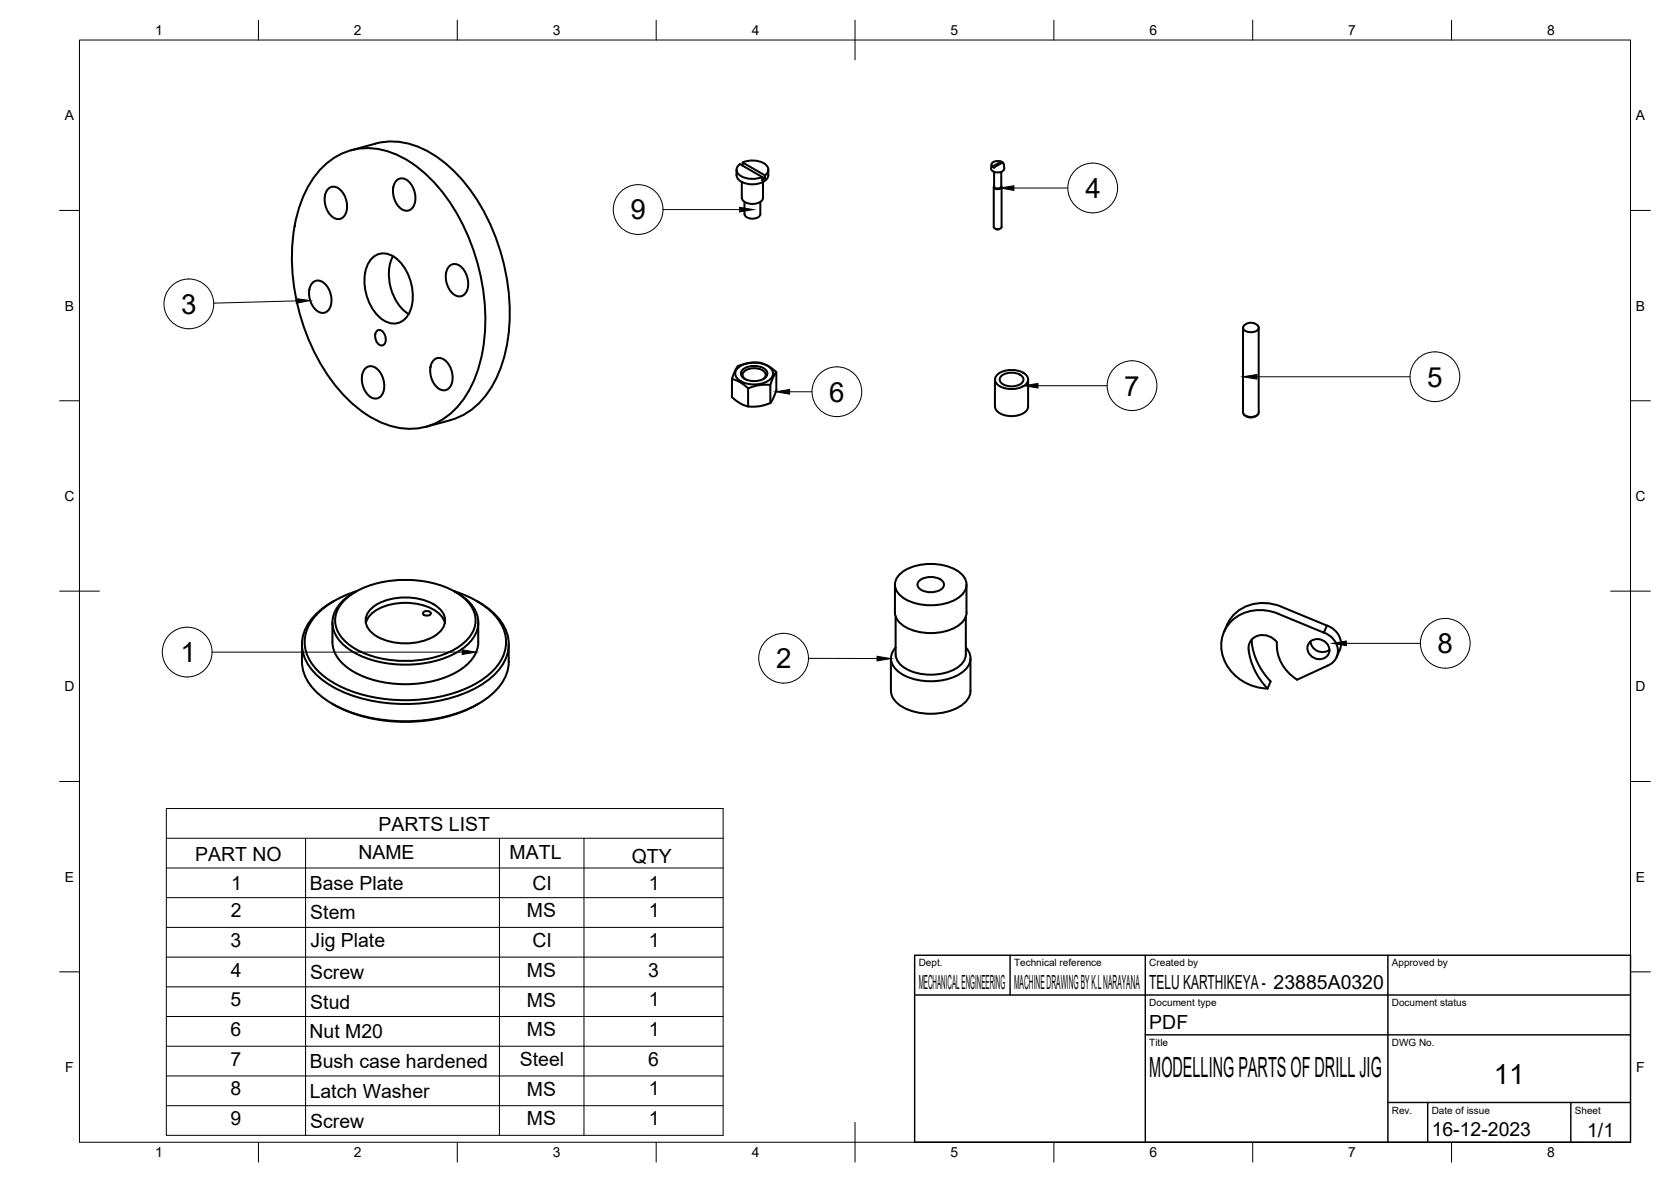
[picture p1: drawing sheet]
<svg xmlns="http://www.w3.org/2000/svg" width="420mm" height="297mm" viewBox="0 0 420 297" stroke-linecap="round" stroke-linejoin="round" font-family="sans-serif">
<!-- layer: Visible -->
<g fill="none" stroke="#000" stroke-width=".51">
<path d="M88.3 37.8l6.1-1.7a19.4 19.4 0 0 1 17.1 4.5 46.9 46.9 0 0 1 15.4 26.8 43.8 43.8 0 0 1-2 27.5 18.8 18.8 0 0 1-11.6 10.7M81.5 41.7a16 16 0 0 1 18.2-2.9 35.7 35.7 0 0 1 16.4 17 52.1 52.1 0 0 1 4.7 34.8 23.8 23.8 0 0 1-9.6 14.9 16.6 16.6 0 0 1-17.3-.3 40.2 40.2 0 0 1-16.5-20.3 49.9 49.9 0 0 1-2.2-32.8 24.5 24.5 0 0 1 6.3-10.4zM82.5 47.4a2.3 2.3 0 0 1 3.6 .9 5.3 5.3 0 0 1 .2 6.2 2.3 2.3 0 0 1-3.5-.9 5.3 5.3 0 0 1-.3-6.2zM99.7 45.3a2.3 2.3 0 0 1 3.6 .9 5.3 5.3 0 0 1 .2 6.2 2.3 2.3 0 0 1-3.5-.8 5.3 5.3 0 0 1-.3-6.3zM185.2 42.7a2.99 2.99 0 0 0 3.2 3.6 4.5 4.5 0 0 0 4.7-1.8l.1-1.8M186 41.2l5.6 3.3v.8M186 41.2a1.68 1.68 0 0 0-.8 1.7 1.68 1.68 0 0 0 1.2 1.4 6.3 6.3 0 0 0 5.2 .2l.7 .4v-.8M186.5 45.7v4M186.7 41.6v-.8l5.6 3.3M186.8 40.8a5.6 5.6 0 0 1 6.1 1 1.56 1.56 0 0 1-.5 2.3M187.2 50.8v3a2.18 2.18 0 0 0 3.2 .9l.7-.5 .1-.4v-3M191.9 45.7v4a2.34 2.34 0 0 1-2.7 1.6 2.34 2.34 0 0 1-2.7-1.6"/>
<path d="M192.4 44.9l-.8 .4M249.2 42.3a1.8 1.8 0 0 0 2.5 .9 .96 .96 0 0 0 .8-.9M249.6 41.9l.4 .2 2.1-1.3 .3 .5 .1 1M249.9 57a1.14 1.14 0 0 0 1.9 0M249.9 47v10.1M250 46.8l-.1 .2a1.16 1.16 0 0 0 1.9 0v-.2M250 46.9a1.04 1.04 0 0 0 1.8 0M250 43.2v3.7M250 42l-.1 .1M250.5 57.6h.7M251.7 40.6l-.9-.1-1.1 .3-.4 .5-.1 1M251.8 40.6l.3 .2"/>
<path d="M251.8 41l-.1-.4-2.1 1.3M251.8 43.2v3.7M251.8 47v10.1M78.6 71a2.3 2.3 0 0 1 3.6 .9 5.3 5.3 0 0 1 .2 6.2 2.3 2.3 0 0 1-3.6-.9 5.3 5.3 0 0 1-.2-6.2zM93.5 64.9a4.4 4.4 0 0 1 6.4 .3 12.5 12.5 0 0 1 3.1 13.3 4.4 4.4 0 0 1-7.5 1.3 12.5 12.5 0 0 1-3-13.3zM98.8 64.4a12.1 12.1 0 0 0 3.9 14.5M113 66.9a2.3 2.3 0 0 1 3.6 .9 5.3 5.3 0 0 1 .2 6.2 2.3 2.3 0 0 1-3.6-.9 5.3 5.3 0 0 1-.2-6.2zM91.9 92.6a2.3 2.3 0 0 1 3.6 .8 5.3 5.3 0 0 1 .2 6.2 2.3 2.3 0 0 1-3.6-.8 5.3 5.3 0 0 1-.2-6.2zM94.8 83.1a1.42 1.42 0 0 1 2 1.2 1.94 1.94 0 0 1-.6 2.5 2.28 2.28 0 0 1-1.7-3.3zM109.1 90.5a2.3 2.3 0 0 1 3.6 .9 5.3 5.3 0 0 1 .2 6.2 2.3 2.3 0 0 1-3.6-.9 5.3 5.3 0 0 1-.2-6.2zM184 95.2a8.7 8.7 0 0 1 4.1 2.4v4.6a9 9 0 0 1-4.1-2.4v-4.6l.5-1.3a2.92 2.92 0 0 1 2.8-2.5 7.4 7.4 0 0 1 7.9 2.1v4.6l-.4 1.1a2.94 2.94 0 0 1-1.9 2.4 11.3 11.3 0 0 1-4.8 .6M185.7 92.4a6.7 6.7 0 0 1 8.3 .4 1.99 1.99 0 0 1-1 3 6.8 6.8 0 0 1-7.8-.9 1.79 1.79 0 0 1 .5-2.5z"/>
<path d="M186.8 92.9a4.6 4.6 0 0 1 6 .3 1.63 1.63 0 0 1-1.4 2.3 4.5 4.5 0 0 1-4.9-1 1.25 1.25 0 0 1 .3-1.6zM187.4 95.3a1.25 1.25 0 0 1-.7-1.2 1.25 1.25 0 0 1 .9-1.1 4.1 4.1 0 0 1 4.8 .7 1.2 1.2 0 0 1-.6 1.6M193.7 96.7a11.4 11.4 0 0 0-5.6 .9M195.2 93.5l-.8 1.2-.7 2v4.6M250.2 95.4v6.8a2.82 2.82 0 0 0 2.5 2.2 5.6 5.6 0 0 0 5.5-1.3l.3-.9v-6.8M250.8 94.1a6.1 6.1 0 0 1 7.1 0 1.73 1.73 0 0 1-.6 3 5.8 5.8 0 0 1-6.9-.9 1.57 1.57 0 0 1 .4-2.1zM251.7 94.5a4.1 4.1 0 0 1 5.5 .4 1.8 1.8 0 0 1-1.9 2.1l-1.3 .1a2.53 2.53 0 0 1-2.6-1.7zM312.5 82.4v21.2a2.19 2.19 0 0 0 3.2 1l.7-.6 .1-.4v-21.2M316.2 81.8a.99 .99 0 0 1 .1 1.1 .99 .99 0 0 1-1 .5l-1 .1a1.34 1.34 0 0 1-1.7-1.4 2.39 2.39 0 0 1 3.6-.3M113.3 105.6l-6.2 1.7M312.8 104.2a2.4 2.4 0 0 0 3.4 0M83.6 156.4v4.9a9.2 9.2 0 0 0 5.4 7.5 28.7 28.7 0 0 0 25.9 0 9.2 9.2 0 0 0 5.4-7.5l-.1-4.9"/>
<path d="M84 151a15.3 15.3 0 0 0-7.7 8.3 9.9 9.9 0 0 0 3 10 29.8 29.8 0 0 0 17.4 7.3 39.7 39.7 0 0 0 23.6-4.1 13.7 13.7 0 0 0 7.5-9.3 10.8 10.8 0 0 0-4.5-9.8l-3.5-2.4M87 150.4a23.5 23.5 0 0 1 16.6-4.6 20.7 20.7 0 0 1 14.1 5.5 6.7 6.7 0 0 1-.9 10.1 23.5 23.5 0 0 1-16.6 4.7 20.7 20.7 0 0 1-14.1-5.6 6.7 6.7 0 0 1 .9-10.1zM89.4 148.7a9.8 9.8 0 0 0-5.8 7.2 8 8 0 0 0 4 7.2 27.6 27.6 0 0 0 21.2 3.2 16.8 16.8 0 0 0 10.3-6.1 6.9 6.9 0 0 0-1.7-9.5l-3-2M89.7 148.5a20.9 20.9 0 0 0-11.8 8.2 9.3 9.3 0 0 0 1.7 11.5 27.3 27.3 0 0 0 16.4 7.4 38 38 0 0 0 25-4.6 12.3 12.3 0 0 0 6.3-9.7 11.4 11.4 0 0 0-5.2-8.8 25.8 25.8 0 0 0-8-4M92 156.6a7.4 7.4 0 0 1 6-4.6 15 15 0 0 1 11.9 1.8 4.9 4.9 0 0 1 2 2.8M93.1 153.2a14 14 0 0 1 12.6-2.6 8.4 8.4 0 0 1 6 4.1 4 4 0 0 1-1.7 4.6 15 15 0 0 1-16.1 0 3.9 3.9 0 0 1-.8-6.1zM106.4 153.9l.9-.3a.73 .73 0 0 1 1 .8l-1 .3a.73 .73 0 0 1-.9-.8zM225 146.9v7a4.8 4.8 0 0 0 3.1 3.9 13.5 13.5 0 0 0 13.5-1.1 3.8 3.8 0 0 0 1.4-2.8v-7M225.2 154.9v9.6M226.1 144.5a12.6 12.6 0 0 1 11.3-2.4 7.6 7.6 0 0 1 5.4 3.7 3.9 3.9 0 0 1-2.4 4.8 13.8 13.8 0 0 1-13.6-.6 3.5 3.5 0 0 1-.7-5.5zM231.2 145.9a4.6 4.6 0 0 1 6 .4 1.63 1.63 0 0 1-1.4 2.2 4.5 4.5 0 0 1-4.9-1 1.25 1.25 0 0 1 .3-1.6zM242.8 154.9v9.6a4.7 4.7 0 0 1-3 3.8 13.2 13.2 0 0 1-13.2-1.1 3.7 3.7 0 0 1-1.4-2.7"/>
<path d="M307.8 158.8a10.3 10.3 0 0 1 14.4-6.3l11.5 4.7-.8 1.8-11.5-4.7a10.3 10.3 0 0 0-13.5 4.2 10.2 10.2 0 0 0 5.6 13.3l1 .4a12.3 12.3 0 0 0 4.2 .8M332.9 159a4.5 4.5 0 0 1 2.1 7.6l-8.9 4.2M333.7 157.2a4.8 4.8 0 0 1 3.2 6.2l-.8 1.7M75.9 161.9a15.2 15.2 0 0 0 .9 8.1 17.6 17.6 0 0 0 9.1 8.1 41.4 41.4 0 0 0 33.7-.8 15.3 15.3 0 0 0 8-8.5l.3-2.6v-4.3M83.5 176.9l.5 .3M120.3 176.9a39.6 39.6 0 0 1-36.3 .2M224 165.4v8.2a5.4 5.4 0 0 0 3.9 4.6 15.4 15.4 0 0 0 14-1.1 4.7 4.7 0 0 0 2.1-3.5v-8.2M225.2 162.7a3.8 3.8 0 0 0 .6 6 14.8 14.8 0 0 0 16.5 0 3.8 3.8 0 0 0 .6-6M314.7 160.7a16.2 16.2 0 0 0 4.8 10.6M319.5 171.3l-.8 1.7M326.2 170.8a10.4 10.4 0 0 1-5.1-9.4 4 4 0 0 0-7 .5 12.6 12.6 0 0 0 2.1 7.8l2.5 3.3M329.4 161.3a2.87 2.87 0 0 1 3.5-.2 2.87 2.87 0 0 1 1.1 3.4 2.85 2.85 0 0 1-3.7 .8 2.85 2.85 0 0 1-1.3-3.6z"/>
<path d="M329.5 161.2a3 3 0 0 0 4.8 2.1"/>
</g>
<!-- layer: BORDER -->
<g fill="none" stroke="#000" stroke-width=".25">
<path d="M20 10.1h390v276.9h-390zM65 5.1v5M115 5.1v5M165 5.1v5M215 5.1v10M265 5.1v5M315 5.1v5M365 5.1v5M15 52.9h5M410 52.9h5M15 100.7h5M410 100.7h5"/>
<path d="M15 148.6h10M405 148.6h10M15 196.4h5M410 196.4h5M15 244.2h5M410 244.2h5M65 287v5M115 287v5M165 287v5M215 282.1v9.9M265 287v5M315 287v5"/>
<path d="M365 287v5"/>
</g>
<!-- layer: TITLEBLOCK -->
<path d="M230 240.1h180v46.9h-180zM230 250h180M254 240.1v9.9M288 240.1v46.9M349 240.1v46.9M288 260.1h122M349 277.1h61M359 277.1v9.9M395 277.1v9.9" fill="none" stroke="#000" stroke-width=".36"/>
<!-- layer: Custom Tables -->
<g fill="none" stroke="#000" stroke-width=".25">
<path d="M41.8 203.2h140v82.1h-140zM41.8 210.7h140M41.8 218.1h140M76.8 210.7v74.6M125.6 210.7v74.6M146.8 210.7v74.6M41.8 225.6h140M41.8 233.1h140M41.8 240.5h140M41.8 248h140M41.8 255.4h140M41.8 262.9h140"/>
<path d="M41.8 270.4h140M41.8 277.9h140"/>
</g>
<!-- layer: Balloons -->
<g fill="none" stroke="#000" stroke-width=".25">
<path d="M166.7 52.7h19.3M254.9 47.3h13.6M74.5 75.6l-20.8 .6M198.5 98.5h5.7M261 96.9h17.4M316 94.7h38.5M53.3 163.9h62.9M203.3 165.4l17.2 .1M338.5 161.7h18.6"/>
<circle cx="160.5" cy="52.7" r="6.3"/>
<circle cx="274.8" cy="47.2" r="6.3"/>
<circle cx="47.5" cy="76.4" r="6.3"/>
<circle cx="210.4" cy="98.4" r="6.3"/>
<circle cx="284.6" cy="96.9" r="6.3"/>
<circle cx="360.8" cy="94.7" r="6.3"/>
<circle cx="47.1" cy="163.9" r="6.3"/>
<circle cx="197" cy="165.4" r="6.3"/>
<circle cx="363.4" cy="161.7" r="6.3"/>
</g>
<path d="M186 52.1l3.5 .6-3.5 .6zM251.4 47.3l3.5-.6v1.1zM74.5 75l3.5 .5-3.5 .7zM195.1 98.5l3.4-.6v1.1zM257.5 96.9l3.5-.5v1.1zM312.5 94.7l3.5-.6v1.2zM116.2 163.3l3.5 .6-3.5 .6zM220.5 164.9l3.5 .6-3.5 .6zM335 161.7l3.5-.6v1.1z" fill="#000" stroke="#000" stroke-width=".25"/>
<g font-size="7">
<text x="272.9" y="49.7">4</text>
<text x="158.5" y="55.1">9</text>
<text x="45.5" y="78.8">3</text>
<text x="208.5" y="100.9">6</text>
<text x="282.7" y="99.4">7</text>
<text x="358.8" y="97.2">5</text>
<text x="45.4" y="166.4">1</text>
<text x="195.2" y="167.9">2</text>
<text x="361.4" y="164.1">8</text>
<text x="289" y="270.6">MODELLING PARTS OF DRILL JIG</text>
<text x="375.6" y="272.3">11</text>
</g>
<g font-size="4.9">
<text x="95.2" y="208.7">PARTS LIST</text>
<text x="90.1" y="216">NAME</text>
<text x="128.1" y="215.8">MATL</text>
<text x="49.1" y="216.3">PART NO</text>
<text x="158.9" y="216.9">QTY</text>
<text x="58.1" y="223.6">1</text>
<text x="77.9" y="223.6">Base Plate</text>
<text x="133.9" y="223.6">CI</text>
<text x="163.2" y="223.6">1</text>
<text x="58" y="230.5">2</text>
<text x="78" y="231.1">Stem</text>
<text x="132.5" y="230.6">MS</text>
<text x="163.2" y="230.5">1</text>
<text x="58" y="238">3</text>
<text x="78.1" y="238">Jig Plate</text>
<text x="133.9" y="238">CI</text>
<text x="163.2" y="238">1</text>
<text x="58.1" y="245.4">4</text>
<text x="132.5" y="245.5">MS</text>
<text x="163" y="245.4">3</text>
<text x="78" y="246">Screw</text>
<text x="231" y="248.5">MECHANICAL ENGINEERING</text>
<text x="255" y="248.5">MACHINE DRAWING BY K.L NARAYANA</text>
<text x="289" y="248.5">TELU KARTHIKEYA - 23885A0320</text>
<text x="58" y="252.9">5</text>
<text x="78" y="253.5">Stud</text>
<text x="132.5" y="252.9">MS</text>
<text x="163.2" y="252.9">1</text>
<text x="58" y="260.4">6</text>
<text x="77.9" y="260.9">Nut M20</text>
<text x="132.5" y="260.4">MS</text>
<text x="163.2" y="260.4">1</text>
<text x="289" y="258.6">PDF</text>
<text x="58" y="267.8">7</text>
<text x="77.9" y="268.4">Bush case hardened</text>
<text x="130.7" y="267.9">Steel</text>
<text x="163" y="267.8">6</text>
<text x="58" y="275.3">8</text>
<text x="77.9" y="275.9">Latch Washer</text>
<text x="132.5" y="275.3">MS</text>
<text x="163.2" y="275.3">1</text>
<text x="58" y="282.8">9</text>
<text x="78" y="283.3">Screw</text>
<text x="132.5" y="282.8">MS</text>
<text x="163.2" y="282.8">1</text>
<text x="360" y="285.5">16-12-2023</text>
<text x="399.1" y="285.7">1/1</text>
</g>
<g font-size="3.5">
<text x="39" y="8.8">1</text>
<text x="89" y="8.8">2</text>
<text x="139" y="8.8">3</text>
<text x="189" y="8.8">4</text>
<text x="239" y="8.8">5</text>
<text x="289" y="8.8">6</text>
<text x="339" y="8.8">7</text>
<text x="389" y="8.8">8</text>
<text x="16.3" y="30.2">A</text>
<text x="411.3" y="30.2">A</text>
<text x="16.3" y="78">B</text>
<text x="411.3" y="78">B</text>
<text x="16.2" y="125.9">C</text>
<text x="411.2" y="125.9">C</text>
<text x="16.2" y="173.7">D</text>
<text x="411.2" y="173.7">D</text>
<text x="16.3" y="221.6">E</text>
<text x="411.3" y="221.6">E</text>
<text x="16.4" y="269.4">F</text>
<text x="411.4" y="269.4">F</text>
<text x="39" y="290.8">1</text>
<text x="89" y="290.8">2</text>
<text x="139" y="290.8">3</text>
<text x="189" y="290.8">4</text>
<text x="239" y="290.8">5</text>
<text x="289" y="290.8">6</text>
<text x="339" y="290.8">7</text>
<text x="389" y="290.8">8</text>
</g>
<g font-size="2.5">
<text x="231" y="242.9">Dept.</text>
<text x="255" y="242.9">Technical reference</text>
<text x="289" y="242.9">Created by</text>
<text x="350" y="242.9">Approved by</text>
<text x="289" y="252.8">Document type</text>
<text x="350" y="252.8">Document status</text>
<text x="289" y="262.9">Title</text>
<text x="350" y="262.9">DWG No.</text>
<text x="350" y="279.9">Rev.</text>
<text x="360" y="279.9">Date of issue</text>
<text x="396" y="279.9">Sheet</text>
</g>
</svg>
